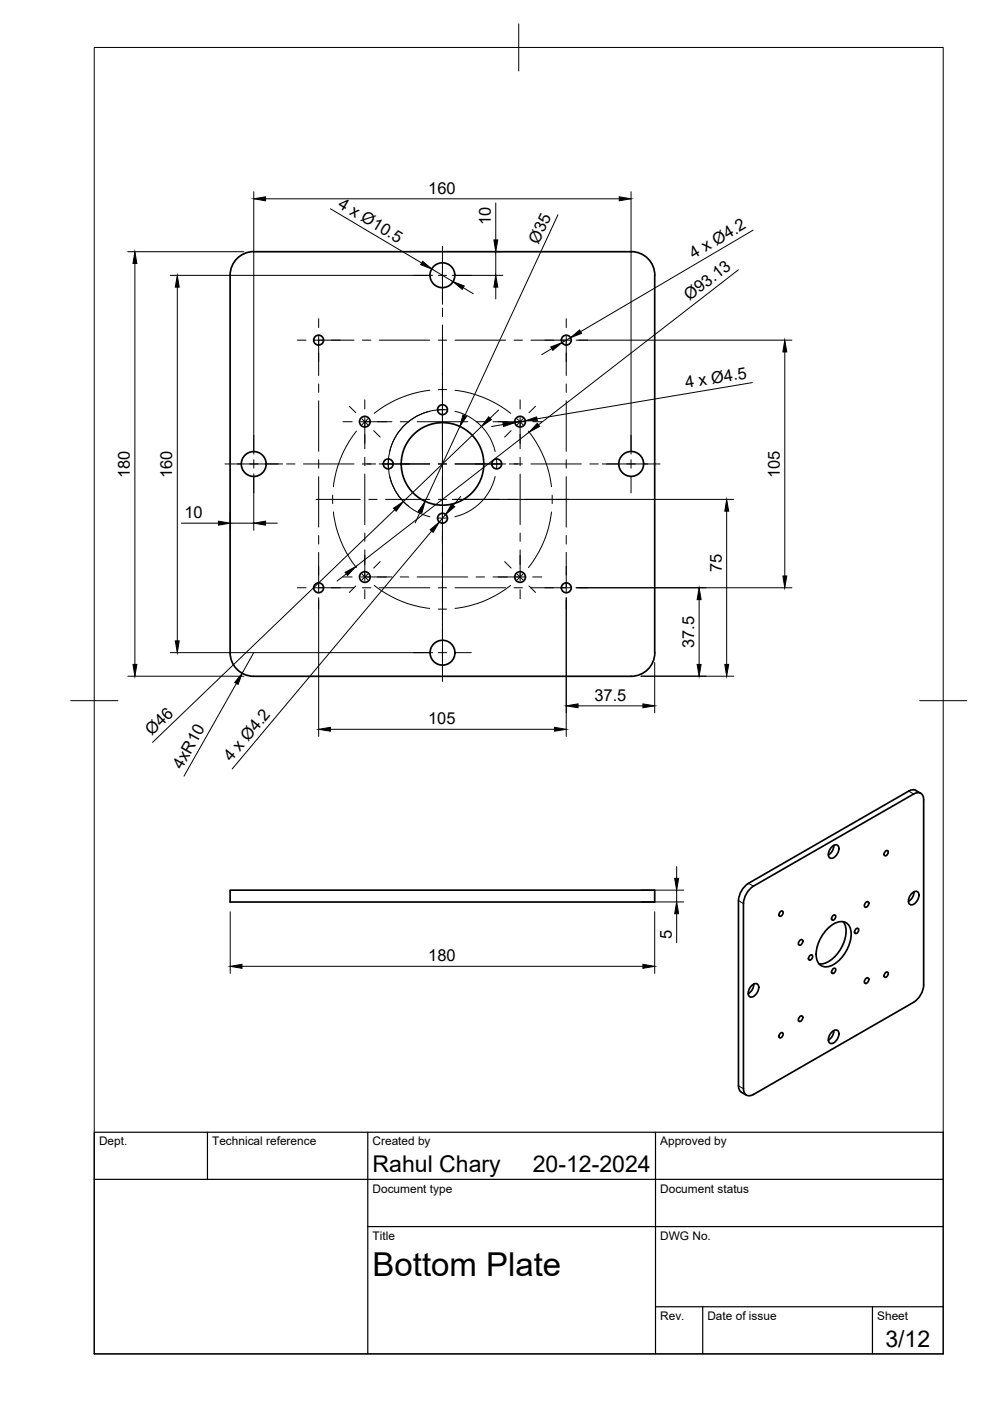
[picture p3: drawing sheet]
<svg xmlns="http://www.w3.org/2000/svg" width="210mm" height="297mm" viewBox="0 0 210 297" stroke-linecap="round" stroke-linejoin="round" font-family="sans-serif">
<!-- layer: Visible -->
<g fill="none" stroke="#000" stroke-width=".36">
<path d="M53.8 53.4h80M53.8 53.3a5 5 0 0 0-5 5.1v80a5 5 0 0 0 5 5h80a5 5 0 0 0 5-5v-80a5 5 0 0 0-5-5.1M176.4 179.5a.82 .82 0 0 1 1.4 0 2.04 2.04 0 0 1-1.7 2.5 1.36 1.36 0 0 1 0-2.1zM176.8 179.3a2.41 2.41 0 0 1-1.2 2M195.2 168.2l-1-.6a1.52 1.52 0 0 0-1.5 .1l-34 19.6a4.7 4.7 0 0 0-2.1 3.7M48.8 188.7h90v2.5h-90zM156.6 191v39.2a1.5 1.5 0 0 0 .6 1.4l1.1 .6M165.4 193.4l.2-.2h.4a.68 .68 0 0 1-.1 .8 .68 .68 0 0 1-.7 .2zM169.6 199.4l.4-.2a.67 .67 0 0 1 .1 .8 .67 .67 0 0 1-.8 .3v-.5zM175.5 196.9a3.5 3.5 0 0 1 3.9-1.3 3.5 3.5 0 0 1 .8 4.1 7.8 7.8 0 0 1-4.2 5.1 2.04 2.04 0 0 1-2.9-1.6 7.8 7.8 0 0 1 2.4-6.3zM176.5 194.2l.2-.2 .4 .1a.68 .68 0 0 1 0 .7 .68 .68 0 0 1-.7 .2zM178.8 195.4a5.4 5.4 0 0 1-.5 5.7 5.4 5.4 0 0 1-4.7 3.2"/>
<path d="M181.4 197.1l.2-.2h.4a.68 .68 0 0 1-.1 .7 .68 .68 0 0 1-.7 .3zM183.5 191.4l.5-.2a.67 .67 0 0 1 .1 .8 .67 .67 0 0 1-.8 .3v-.5zM187.7 180.6l.2-.2h.4a.68 .68 0 0 1-.1 .7 .68 .68 0 0 1-.7 .3zM193.4 189.4a.82 .82 0 0 1 1.4 0 2.04 2.04 0 0 1-1.7 2.4 1.36 1.36 0 0 1 0-2.1zM193.8 189.1a2.41 2.41 0 0 1-1.2 2M159.4 208.9a.82 .82 0 0 1 1.4 .1 2.04 2.04 0 0 1-1.7 2.4 1.36 1.36 0 0 1 0-2.1zM159.8 208.7a2.41 2.41 0 0 1-1.1 2M165.4 219.2l.2-.2h.4a.68 .68 0 0 1-.1 .7 .68 .68 0 0 1-.7 .3zM169.6 215.6l.4-.2a.67 .67 0 0 1 .1 .8 .67 .67 0 0 1-.8 .3v-.5zM171.6 202.7l.3-.2h.3a.68 .68 0 0 1 0 .7 .68 .68 0 0 1-.7 .3zM176.4 218.8a.82 .82 0 0 1 1.4 0 2.04 2.04 0 0 1-1.7 2.4 1.36 1.36 0 0 1 0-2.1zM176.5 205.5l.2-.2 .4 .1a.68 .68 0 0 1 0 .7 .68 .68 0 0 1-.7 .2z"/>
<path d="M176.8 218.5a2.41 2.41 0 0 1-1.2 2M183.5 207.5l.5-.2a.67 .67 0 0 1 .1 .8 .67 .67 0 0 1-.8 .3v-.4zM187.7 206.3l.2-.2 .4 .1a.68 .68 0 0 1-.1 .7 .68 .68 0 0 1-.7 .2zM195.8 208.8v-39.2a1.29 1.29 0 0 0-.6-1.4 1.29 1.29 0 0 0-1.5 .1l-34 19.6a4.7 4.7 0 0 0-2.1 3.6v39.3M195.8 208.8a4.7 4.7 0 0 1-2.1 3.7l-33.9 19.5a1.29 1.29 0 0 1-1.5 .2 1.29 1.29 0 0 1-.7-1.4"/>
<circle cx="93.8" cy="58.4" r="2.64"/>
<circle cx="67.6" cy="72.1" r="1.05"/>
<circle cx="120.1" cy="72.1" r="1.05"/>
<circle cx="53.8" cy="98.4" r="2.64"/>
<circle cx="77.4" cy="89.4" r="1.13"/>
<circle cx="82.3" cy="98.4" r="1.05"/>
<circle cx="93.8" cy="86.9" r="1.05"/>
<circle cx="93.8" cy="98.4" r="8.8"/>
<circle cx="105.3" cy="98.4" r="1.05"/>
<circle cx="110.3" cy="89.4" r="1.13"/>
<circle cx="133.8" cy="98.4" r="2.64"/>
<circle cx="93.8" cy="109.9" r="1.05"/>
<circle cx="67.6" cy="124.6" r="1.05"/>
<circle cx="77.4" cy="122.3" r="1.13"/>
<circle cx="93.8" cy="138.4" r="2.64"/>
<circle cx="110.3" cy="122.3" r="1.13"/>
<circle cx="120.1" cy="124.6" r="1.05"/>
</g>
<!-- layer: Visible Narrow -->
<path d="M192.7 167.7l1 .6M156.6 191l1 .6M158.7 187.3l1 .6M156.6 230.2l1 .6" fill="none" stroke="#000" stroke-width=".21"/>
<!-- layer: BORDER -->
<path d="M20 10.1h180v276.9h-180zM110 5.1v10M15 148.6h10M195 148.6h10" fill="none" stroke="#000" stroke-width=".21"/>
<!-- layer: TITLEBLOCK -->
<path d="M20 240.1h180v46.9h-180zM20 250h180M44 240.1v9.9M78 240.1v46.9M139 240.1v46.9M78 260.1h122M139 277.1h61M149 277.1v9.9M185 277.1v9.9" fill="none" stroke="#000" stroke-width=".25"/>
<!-- layer: Smart Centers -->
<g fill="none" stroke="#000" stroke-width=".21">
<path d="M87.7 58.4h3.4M92.9 58.4h1.8M93.8 52.2v12.3M96.5 58.4h3.4M63 72.1h1.9M66.7 72.1h8.4M67.6 67.6v1.9M67.6 71.2v8.4M76.8 72.1h1.8M80.4 72.1h10.7M92.9 72.1h1.8M93.8 65.3v1.8"/>
<path d="M93.8 68.9v75.6M96.5 72.1h10.7M109 72.1h1.8M112.6 72.1h8.3M120.1 67.6v1.9M120.1 71.2v8.4M122.7 72.1h1.9M47.7 98.4h12.2M53.8 92.3v3.4M53.8 97.5v1.8M60.8 98.4h1.7M64.3 98.4h10.8"/>
<path d="M67.6 81.4v1.8M67.6 85v10.7M67.6 97.5v1.8M72.7 89.4h2M74.1 86.1l1.3 1.4M75.6 91.4a23.2 23.2 0 0 0-4.9 11.8M76.5 89.4h6.6M76.7 88.8l1.3 1.3M76.8 98.4h2.8M77.3 84.8v1.9M77.3 88.5v6.7M77.3 97v1.7"/>
<path d="M78 88.8l-1.3 1.3M79.2 91.3l1.4 1.4M80.4 98.4h10.7M82.4 97.5v1.8M84.9 89.4h1.8M88.5 89.4h10.7M91.1 82.7a23.4 23.4 0 0 0-11.8 4.9M91.1 87.2a11.5 11.5 0 0 0-8.5 8.5M92.9 82.6h1.8M92.9 98.4h1.8M92.9 86.9h1.8M96.5 87.2a11.5 11.5 0 0 1 8.5 8.5"/>
<path d="M96.5 82.7a23.3 23.3 0 0 1 11.8 4.9M96.5 98.4h10.7M100.9 89.4h1.8M104.5 89.4h6.7M105.3 97.5v1.8M108 98.4h2.8M108.4 91.3l-1.4 1.4M109.6 88.8l1.3 1.3M110.3 84.8v1.9M110.3 88.5v6.7M110.3 97v1.7M110.9 88.8l-1.3 1.3"/>
<path d="M112.1 91.4a23.2 23.2 0 0 1 4.8 11.8M112.6 98.4h10.7M112.9 89.4h2M113.5 86.1l-1.3 1.4M120.1 81.4v1.8M120.1 85v10.7M120.1 97.5v1.8M125.1 98.4h1.8M127.7 98.4h12.2M133.8 92.3v3.4M133.8 97.5v1.8M53.8 101.1v3.4"/>
<path d="M67 105.9h9.4M67.6 101.1v10.7M67.6 113.5v1.8M67.6 117.1v8.4M70.5 105v1.8M70.7 108.5a23.2 23.2 0 0 0 4.9 11.8M77.3 100.5v10.7M77.3 113v1.8M77.3 116.6v6.6M78.2 105.9h1.8M80.6 119.1l-1.4 1.3M81.7 105.9h9.4"/>
<path d="M82.6 101a11.5 11.5 0 0 0 8.5 8.6M92.9 105.9h1.8M92.9 109.8h1.8M96.5 105.9h9.4M105 101a11.5 11.5 0 0 1-8.5 8.6M107 119.1l1.4 1.3M107.7 105.9h1.7M110.3 100.5v10.7M110.3 113v1.8M110.3 116.6v6.6M111.2 105.9h9.4M116.9 108.5a23.2 23.2 0 0 1-4.8 11.8"/>
<path d="M117.1 105v1.8M120.1 101.1v10.7M120.1 113.5v1.8M120.1 117.1v8.4M133.8 101.1v3.4M63 124.6h1.9M66.7 124.6h8.4M67.6 127.3v1.9M72.7 122.3h2M75.4 124.2l-1.3 1.4M76.5 122.3h6.6M76.7 121.7l1.3 1.2"/>
<path d="M76.8 124.6h1.8M77.3 125v2M78 121.7l-1.3 1.3M79.3 124.1a23.2 23.2 0 0 0 11.8 4.9M80.4 124.6h10.7M84.9 122.3h1.8M87.7 138.4h3.4M88.5 122.3h10.7M92.9 129.1h1.8M92.9 138.4h1.8M92.9 124.6h1.8M96.5 138.4h3.4"/>
<path d="M96.5 124.6h10.7M100.9 122.3h1.8M104.5 122.3h6.7M108.3 124.1a23 23 0 0 1-11.8 4.9M109 124.6h1.8M109.6 121.7l1.3 1.3M110.3 125v2M110.9 121.7l-1.3 1.2M112.2 124.2l1.3 1.4M112.6 124.6h8.3M112.9 122.3h2M120.1 127.3v1.9"/>
<path d="M122.7 124.6h1.9"/>
</g>
<!-- layer: FD_Dimensions -->
<g fill="none" stroke="#000" stroke-width=".21">
<path d="M27.1 53.4h24.6M28.6 55.9v85M36.1 58.4h55.6M53.8 40.6v55.7M56.3 42.1h75M70.1 44.3l19.3 11.5M91.5 57l4.6 2.7M95.9 58.4h10.7M105 53.4h1.6M105.1 43v7.9M105.1 53.4v5M118.3 45.5l-19.8 42.7"/>
<path d="M133.8 40.6v55.7M156.6 57.2l-42.4 32.9M159.7 48.8l-36.6 21.5M37.6 60.9v75M98.2 61l2.2 1.3M105.1 60.9v2.5M117 73.9l-2.1 1.3M121 71.6l-1.9 1.1M122.2 72.1h45.7M166.4 74.6v47.5M94.4 86.9a11.5 11.5 0 0 0-11.3 7.4 11.5 11.5 0 0 0 3.5 13M97.5 90.4l-7.4 15.9"/>
<path d="M102.1 90.4l-16.6 15.9M105.7 86.9l-1.8 1.8M106.7 90l-2.5 .4M111.4 89.2l-2.2 .4M112.2 91.6l-36.8 28.5M159.5 81.1l-45.7 7.7M38.5 110.9h7.8M48.8 108.6v3.8M48.8 110.9h5M53.8 100.5v11.9M56.3 110.9h2.5M83.7 108.1l-51.4 49.3"/>
<path d="M89.1 108.6l-1.1 2.3M91.5 112.6l-42.3 50.4M94.5 109.1l-1.4 1.6M95.9 105.9h59.7M97.7 105.2l-1.6 2M154.1 108.4v32.5M36.1 138.4h55.6M53.8 138.4l-2.4 4.3M67.6 126.7v29.4M73.4 121.7l-1.9 1.5M120.1 126.7v29.4M122.2 124.6h45.7"/>
<path d="M148.2 127.1v13.8M27.1 143.4h24.6M50.1 144.9l-11.1 19.7M70.1 154.6h47.5M122.6 149.7h13.7M135.9 143.4h19.7M138.8 140.5v10.6M48.8 193.3v13.1M135.9 188.7h9.1M135.9 191.2h9.1M138.8 193.3v13.1M143.5 183.7v2.5"/>
<path d="M143.5 188.7v2.5M143.5 193.7v6.2M51.3 204.9h85"/>
</g>
<g fill="#000" stroke="#000" stroke-width=".21">
<path d="M28.6 53.4l.4 2.5h-.8zM53.8 42.1l2.5-.4v.9zM89.6 55.4l1.9 1.6-2.3-.9zM104.7 50.9h.8l-.4 2.5zM131.3 41.7l2.5 .4-2.5 .5zM37.6 58.4l.4 2.5h-.8zM96.1 59.7l2.3 .9-.4 .7zM105.1 58.4l.4 2.5h-.8zM116.8 73.6l2.3-.9-1.9 1.6zM121 71.6l1.9-1.6 .4 .7zM166.4 72.1l.4 2.5h-.8zM98.1 88l.8 .3-1.4 2.1z"/>
<path d="M103.6 88.4l.6 .6-2.1 1.4zM106.6 89.6h2.6l-2.4 .8zM111.4 89.2l2.4-.8 .1 .8zM113.9 89.8l.5 .6-2.2 1.2zM46.3 110.5l2.5 .4-2.5 .4zM53.8 110.9l2.5-.4v.8zM83.4 107.8l2.1-1.5-1.5 2.1zM90.1 106.3l-.6 2.5-.8-.4zM91.2 112.3l1.9-1.6-1.3 2.2zM95.8 106.9l.6 .5-1.9 1.7zM154.1 105.9l.4 2.5h-.8zM37.2 135.9h.8l-.4 2.5z"/>
<path d="M73.2 121.3l2.2-1.2-1.7 1.9zM148.2 124.6l.5 2.5h-.9zM166 122.1h.8l-.4 2.5zM28.2 140.9h.8l-.4 2.5zM51.4 142.7l-.9 2.4-.7-.4zM67.6 154.6l2.5-.4v.8zM117.6 154.2l2.5 .4-2.5 .4zM120.1 149.7l2.5-.5v.9zM136.3 149.2l2.5 .5-2.5 .4zM147.8 140.9h.9l-.5 2.5zM153.7 140.9h.8l-.4 2.5zM143 186.2h.9l-.4 2.5z"/>
<path d="M143.5 191.2l.4 2.5h-.9zM48.8 204.9l2.5-.4v.8zM136.3 204.5l2.5 .4-2.5 .4z"/>
</g>
<text font-size="7" x="79" y="270.6">Bottom Plate</text>
<g font-size="4.9">
<text x="79" y="248.5">Rahul Chary</text>
<text x="113" y="248.5">20-12-2024</text>
<text x="187.7" y="285.7">3/12</text>
</g>
<g font-size="3.5">
<text x="90.8" y="41.1">160</text>
<text x="71.5" y="43.8" transform="rotate(31 71.5 43.8)">4 x Ø10.5</text>
<text x="104.1" y="47.8" transform="rotate(-90 104.1 47.8)">10</text>
<text x="114.2" y="51.8" transform="rotate(-65 114.2 51.8)">Ø35</text>
<text x="147" y="55" transform="rotate(-30 147 55)">4 x Ø4.2</text>
<text x="146.2" y="63.9" transform="rotate(-38 146.2 63.9)">Ø93.13</text>
<text x="145.5" y="82.4" transform="rotate(-10 145.5 82.4)">4 x Ø4.5</text>
<text x="27.6" y="101.4" transform="rotate(-90 27.6 101.4)">180</text>
<text x="36.5" y="101.4" transform="rotate(-90 36.5 101.4)">160</text>
<text x="165.4" y="101.4" transform="rotate(-90 165.4 101.4)">105</text>
<text x="39.1" y="109.9">10</text>
<text x="153" y="121.4" transform="rotate(-90 153 121.4)">75</text>
<text x="147.2" y="137.4" transform="rotate(-90 147.2 137.4)">37.5</text>
<text x="126" y="148.6">37.5</text>
<text x="90.8" y="153.6">105</text>
<text x="32.2" y="156" transform="rotate(-44 32.2 156)">Ø46</text>
<text x="49" y="161.6" transform="rotate(-50 49 161.6)">4 x Ø4.2</text>
<text x="38.6" y="163.2" transform="rotate(-61 38.6 163.2)">4xR10</text>
<text x="90.8" y="203.8">180</text>
<text x="142.4" y="199" transform="rotate(-90 142.4 199)">5</text>
</g>
<g font-size="2.5">
<text x="21" y="242.9">Dept.</text>
<text x="45" y="242.9">Technical reference</text>
<text x="79" y="242.9">Created by</text>
<text x="140" y="242.9">Approved by</text>
<text x="79" y="252.8">Document type</text>
<text x="140" y="252.8">Document status</text>
<text x="79" y="262.9">Title</text>
<text x="140" y="262.9">DWG No.</text>
<text x="140" y="279.9">Rev.</text>
<text x="150" y="279.9">Date of issue</text>
<text x="186" y="279.9">Sheet</text>
</g>
</svg>
